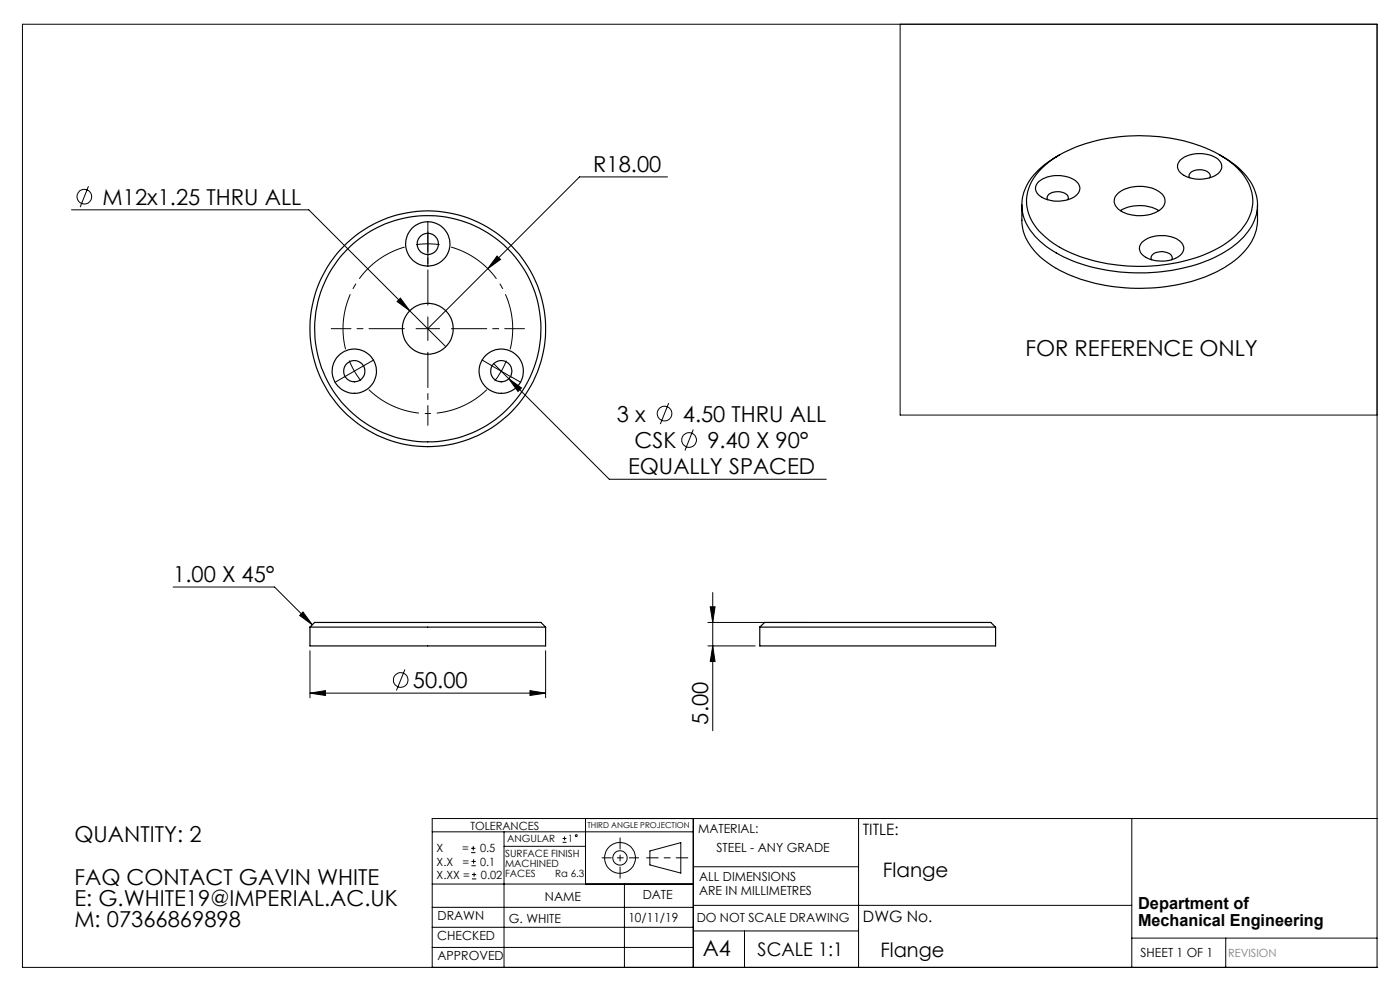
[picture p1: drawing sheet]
<svg xmlns="http://www.w3.org/2000/svg" width="297mm" height="210mm" viewBox="0 0 297 210" stroke-linecap="round" stroke-linejoin="round" font-family="sans-serif">
<g fill="none" stroke="#000" stroke-width=".21">
<path d="M4.8 5.1h287.3v200.1h-287.3zM191 5.1v82.9h101.1M18.8 39.5l-1.8 4.4M141.6 37.5h-18.7l-32.2 32.2M15.2 44.5h50.3l21.4 21.4M105.4 54.3l.8 .7-2.7 2zM84.2 64l.7-.8 2 2.7zM86.9 65.9l7.7 7.6M104.2 77.5l2.1 1.2M104.7 77.1l24.6 24.6h46M106.3 78.7l-1.3 2.1M106.3 78.7l2.2 1.3"/>
<path d="M107.4 76.5l-1.1 2.2M107.9 80.3l2.7 2-.7 .7zM141.9 85.5l-1.8 4.4M147.1 91.1l-1.8 4.5M36.7 124.5h21.5l8.1 8M64.3 129.8l2 2.7-2.7-1.9zM65.8 138v10M115.7 138v10M150.2 137h10M150.2 132h21.3M150.7 128.7h1l-.5 3.3zM151.2 125.7v29.3"/>
<path d="M151.2 137l.5 3.3h-1zM65.8 147l3.2-.5v1zM65.8 147h49.9M85.9 142l-1.8 4.5M112.4 146.5l3.3 .5-3.3 .5zM91.7 176.5h55.4M99.9 179.9h1M100.4 179.5v.9M106.9 176.5v28.7M106.9 179.5h17.3M119.3 178.7h.9M119.3 177.9h.9"/>
<path d="M119.8 177.4v.9M124.2 173.6v13.9M147.1 173.6v31.6M182.1 173.6v31.6M240.1 173.6v31.6M292.1 173.6h-200.4v31.6M91.7 196.7h55.4M91.7 192.5h55.4M91.7 187.5h55.4M99.9 180.9h1M100 183.6h.9M100 182.7h.9"/>
<path d="M100.1 186.4h.9M100.1 185.5h.9M100.5 182.3v.9M100.6 185.1v.9M132.5 187.5v17.7M137.9 180.5l6.5-1.8v6.5l-6.5-1.7zM147.1 183.9h35M147.1 197.5h35M147.1 192h93M157.9 197.5v7.7M240.1 199h52M260 199v6.2"/>
<path d="M91.7 201h55.4"/>
<circle cx="17.9" cy="41.7" r="1.55"/>
<circle cx="141" cy="87.7" r="1.55"/>
<circle cx="146.2" cy="93.3" r="1.55"/>
<circle cx="85" cy="144.2" r="1.55"/>
<circle cx="122.2" cy="177.3" r=".2"/>
<circle cx="131.5" cy="182" r="1.52"/>
<circle cx="131.5" cy="182" r="3.3"/>
</g>
<path d="M145.9 182h-8.7" fill="none" stroke="#000" stroke-width=".21" stroke-dasharray="15.2 1.3 1.3 1.3" stroke-dashoffset="12.8"/>
<path d="M131.5 177.7v8.6" fill="none" stroke="#000" stroke-width=".21" stroke-dasharray="15.2 1.3 1.3 1.3" stroke-dashoffset="12.9"/>
<path d="M127.7 182h7.8" fill="none" stroke="#000" stroke-width=".21" stroke-dasharray="15.2 1.3 1.3 1.3" stroke-dashoffset="13.3"/>
<path d="M90.8 51.7l-2.5 .2M90.8 51.7l2.5 .2M75.2 78.7l1.4 2.1M75.2 78.7l-1.1-2.2" fill="none" stroke="#000" stroke-width=".21" stroke-dasharray="15.2 1.3 1.3 1.3" stroke-linecap="butt"/>
<path d="M85.8 52.4a18 18 0 0 0-12.5 21.7M108.2 74.1a18 18 0 0 0-12.5-21.7M78.2 82.7a18 18 0 0 0 25.1 0" fill="none" stroke="#000" stroke-width=".21" stroke-dasharray="15.2 1.3 1.3 1.3" stroke-dashoffset="3.3" stroke-linecap="butt"/>
<g fill="none" stroke="#000" stroke-width=".21" stroke-dasharray="15.2 1.3 1.3 1.3">
<path d="M90.8 51.7v-2.5M90.8 51.7v2.5M90.8 49.2v-2.2M90.8 54.2v2.3M73 80l-1.9 1.1M75.2 78.7l-2.2 1.3M75.2 78.7l2.1-1.2M77.3 77.5l2-1.2M90.8 69.7v-2.5M90.8 69.7h-2.5M90.8 69.7v2.5M90.8 69.7h2.5"/>
<path d="M104.2 77.5l-2-1.2M108.5 80l2 1.1"/>
</g>
<path d="M85.8 69.7h-15.5M90.8 64.7v-15.5M95.8 69.7h15.5" fill="none" stroke="#000" stroke-width=".21" stroke-dasharray="15.2 1.3 1.3 1.3" stroke-dashoffset="7.7"/>
<path d="M90.8 74.7v15.5" fill="none" stroke="#000" stroke-width=".21" stroke-dasharray="15.2 1.3 1.3 1.3" stroke-dashoffset="7.8"/>
<g fill="#000">
<path d="M64.3 129.8l2 2.7-2.7-1.9zM65.8 147l3.2-.5v1zM112.4 146.5l3.3 .5-3.3 .5zM105.4 54.3l-1.9 2.7 2.7-2zM84.9 63.2l-.7 .8 2.7 1.9zM107.9 80.3l2 2.7 .7-.7z"/>
<path d="M151.2 137l.5 3.3h-1zM150.7 128.7h1l-.5 3.3z"/>
</g>
<g fill="none" stroke="#000" stroke-width=".25">
<path d="M220.1 38.8a6.6 6.6 0 0 1 8.6 0 2.02 2.02 0 0 1-1.1 3.1 6.8 6.8 0 0 1-7.4-.7 1.72 1.72 0 0 1-.1-2.4zM221 35.7a27.7 27.7 0 0 1 16.3-6.7 36.1 36.1 0 0 1 21.8 4.1 12.4 12.4 0 0 1 6.6 8.4 9.9 9.9 0 0 1-4 8.9 29.1 29.1 0 0 1-16 5.9 36.1 36.1 0 0 1-21.7-4.3 12.3 12.3 0 0 1-6.1-7.9 9.4 9.4 0 0 1 3.1-8.4zM224.8 32.8a14.7 14.7 0 0 0-7.8 8.6 9.4 9.4 0 0 0 3.1 9.2 26.4 26.4 0 0 0 14.3 6.6 39.4 39.4 0 0 0 24.6-3.3 14.3 14.3 0 0 0 7.5-8.4 10 10 0 0 0-3.6-9.8l-2-1.5-2.2-1.4M250.3 34.1a6.7 6.7 0 0 1 8.3-.2 1.87 1.87 0 0 1-.5 3.2 6.6 6.6 0 0 1-8-.8 1.74 1.74 0 0 1 .2-2.2zM252.4 37.7a1.22 1.22 0 0 1 1.2-1.6 2.53 2.53 0 0 1 3.2 1.1l-.2 .5M216.8 43.5v3.2a11.6 11.6 0 0 0 5.8 9.3 35.6 35.6 0 0 0 21.7 5.1 32.6 32.6 0 0 0 17.7-5.9 11.1 11.1 0 0 0 4.8-8.5v-3.2M222.3 42.4a1.22 1.22 0 0 1 1.2-1.6 2.69 2.69 0 0 1 3.1 .9l-.1 .7M237.2 41a7.8 7.8 0 0 1 9.3 .2 2.29 2.29 0 0 1-1.1 3.7 8.1 8.1 0 0 1-8.1-.5 2.09 2.09 0 0 1-.1-3.4zM237.7 44.7a8.3 8.3 0 0 1 8.2 0M242.2 51.5a6.7 6.7 0 0 1 8.3-.2 1.94 1.94 0 0 1-.8 3.3 6.9 6.9 0 0 1-7.4-.7 1.72 1.72 0 0 1-.1-2.4zM244.3 55.1a1.22 1.22 0 0 1 1.2-1.6 2.75 2.75 0 0 1 3.1 .9v.7M65.8 133v4h49.9v-4"/>
<path d="M65.8 133h49.9M65.8 133l.9-1h48.1l.9 1M161.2 133v4h50v-4M161.2 133h50M161.2 133l1-1h48l1 1"/>
<circle cx="90.8" cy="51.7" r="2.26"/>
<circle cx="90.8" cy="51.7" r="4.7"/>
<circle cx="75.2" cy="78.7" r="4.7"/>
<circle cx="75.2" cy="78.7" r="2.26"/>
<circle cx="90.7" cy="69.8" r="25"/>
<circle cx="90.8" cy="69.7" r="5.4"/>
<circle cx="90.8" cy="69.7" r="24"/>
<circle cx="106.3" cy="78.7" r="4.7"/>
<circle cx="106.3" cy="78.7" r="2.26"/>
</g>
<g font-size="4.7">
<text x="125.9" y="36.5">R18.00</text>
<text x="21.8" y="43.4">M12x1.25 THRU ALL</text>
<text x="217.5" y="75.4">FOR REFERENCE ONLY</text>
<text x="130.9" y="89.4">3 x</text>
<text x="144.9" y="89.4">4.50 THRU ALL</text>
<text x="134.6" y="95">CSK</text>
<text x="150.1" y="95">9.40 X 90°</text>
<text x="133.2" y="100.6">EQUALLY SPACED</text>
<text x="36.8" y="123.5">1.00 X 45°</text>
<text x="87.6" y="145.9">50.00</text>
<text x="150.2" y="153.7" transform="rotate(-90 150.2 153.7)">5.00</text>
<text x="15.8" y="178.6">QUANTITY: 2</text>
<text x="15.8" y="187.7">FAQ CONTACT GAVIN WHITE</text>
<text x="15.8" y="192.2">E: G.WHITE19@IMPERIAL.AC.UK</text>
<text x="15.8" y="196.7">M: 07366869898</text>
<text x="149.1" y="202.9">A4</text>
</g>
<g font-size="4.2">
<text x="187.3" y="186">Flange</text>
<text x="186.8" y="203">Flange</text>
</g>
<text font-size="4" x="160.7" y="202.8">SCALE 1:1</text>
<g font-size="3.5">
<text x="241.4" y="192.8">Department of</text>
<text x="241.4" y="196.3">Mechanical Engineering</text>
</g>
<g font-size="3.3">
<text x="183" y="177.2">TITLE:</text>
<text x="183.1" y="195.7">DWG No.</text>
</g>
<g font-size="2.7">
<text x="148.1" y="176.7">MATERIAL:</text>
<text x="152" y="180.8">STEEL - ANY GRADE</text>
<text x="115.6" y="191">NAME</text>
<text x="136.3" y="190.8">DATE</text>
<text x="148.3" y="186.8">ALL DIMENSIONS</text>
<text x="148.3" y="189.8">ARE IN MILLIMETRES</text>
<text x="92.8" y="195.2">DRAWN</text>
<text x="107.9" y="195.7">G. WHITE</text>
<text x="133.3" y="195.6">10/11/19</text>
<text x="147.8" y="195.7">DO NOT SCALE DRAWING</text>
<text x="92.8" y="199.3">CHECKED</text>
<text x="92.8" y="203.6">APPROVED</text>
<text x="242" y="203">SHEET 1 OF 1</text>
</g>
<g font-size="2.4">
<text x="99.8" y="176">TOLERANCES</text>
<text x="92.6" y="180.8">X</text>
<text x="92.6" y="183.6">X.X</text>
<text x="98" y="180.8">=</text>
<text x="98.1" y="183.6">=</text>
<text x="101.8" y="180.8">0.5</text>
<text x="101.9" y="183.6">0.1</text>
<text x="92.6" y="186.4">X.XX =</text>
<text x="102" y="186.4">0.02</text>
</g>
<text font-size="2.4" fill="#808080" x="260.6" y="203">REVISION</text>
<g font-size="2.1">
<text x="107.6" y="178.6">ANGULAR</text>
<text x="120.5" y="178.6">1</text>
<text x="107.2" y="181.8">SURFACE FINISH</text>
<text x="107.2" y="183.9">MACHINED</text>
<text x="107.2" y="186">FACES</text>
<text x="117.8" y="186">Ra 6.3</text>
</g>
<text font-size="1.7" x="124.6" y="175.7">THIRD ANGLE PROJECTION</text>
</svg>
